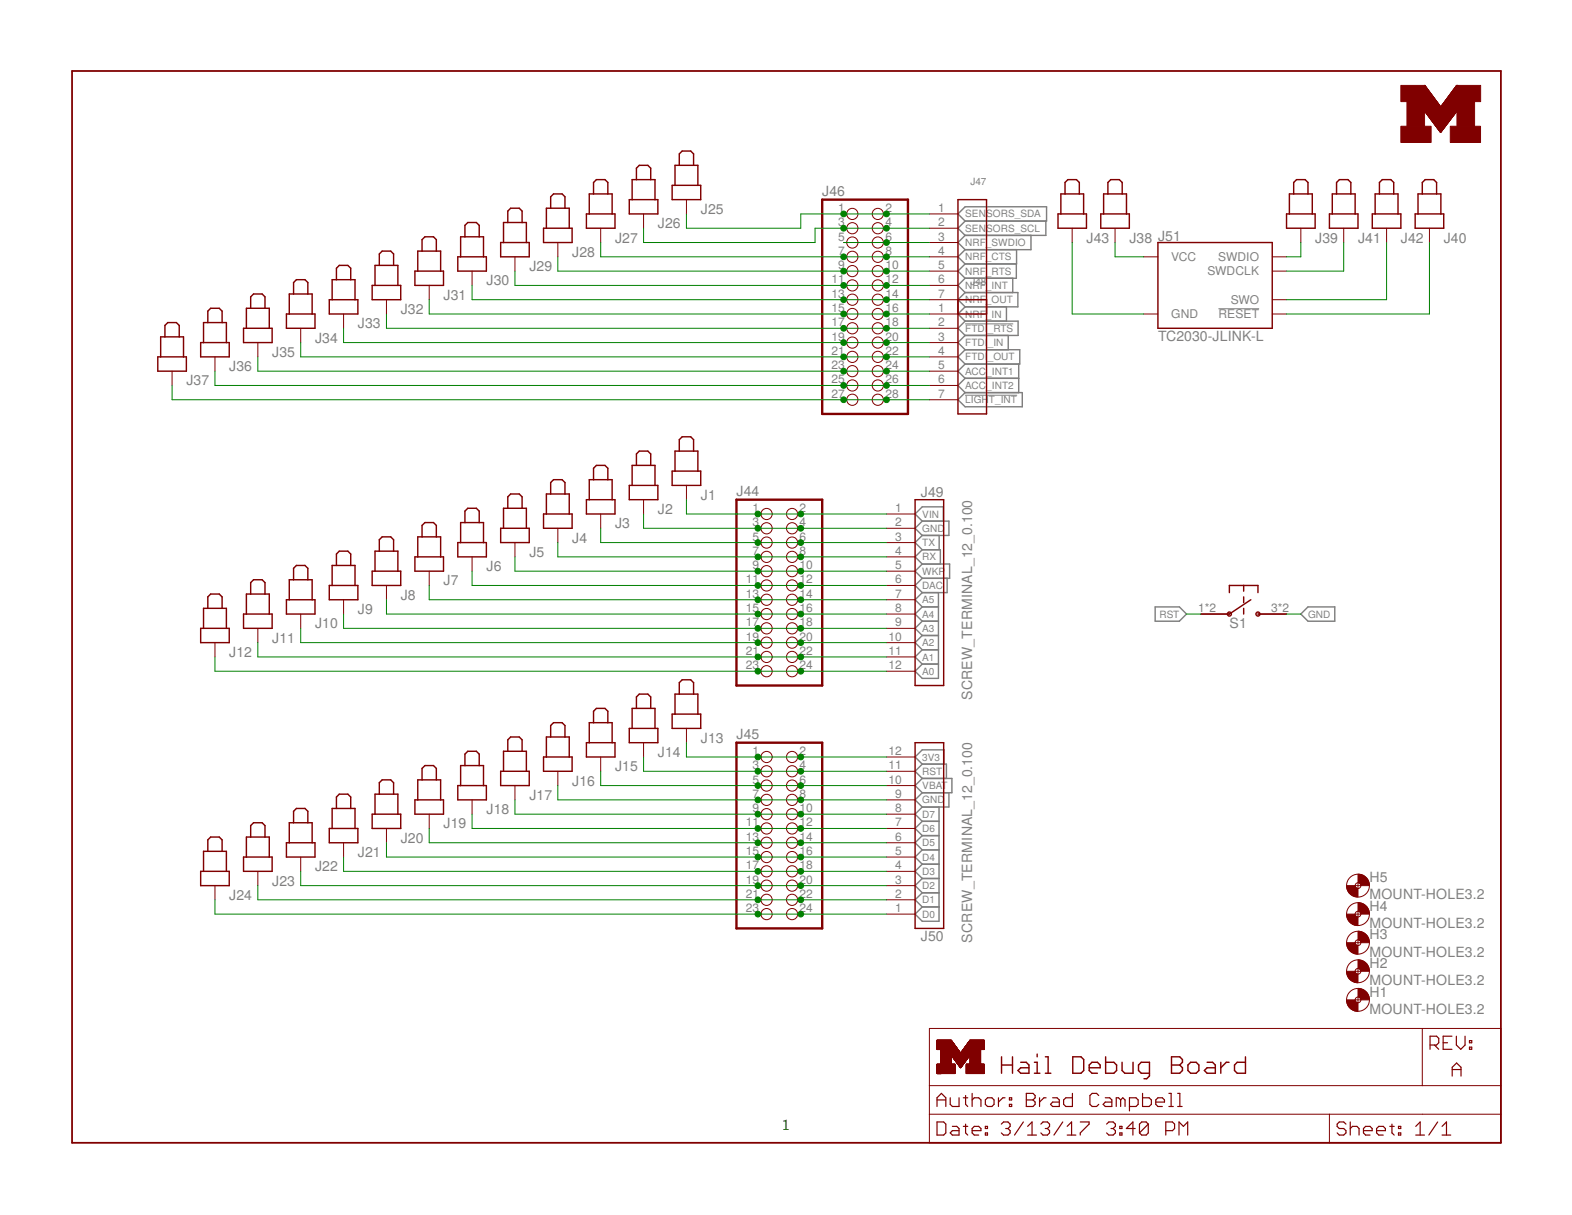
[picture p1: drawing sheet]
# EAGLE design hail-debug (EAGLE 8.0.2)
AUTHOR: Brad Campbell; REV: A; TITLE: Hail Debug Board
FRAME1 (LETTER_L_UMICH): HEIGHT: 8.5in; WIDTH: 11in

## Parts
H1  MOUNT-HOLE3.2  [3,2]
H2  MOUNT-HOLE3.2  [3,2]
H3  MOUNT-HOLE3.2  [3,2]
H4  MOUNT-HOLE3.2  [3,2]
H5  MOUNT-HOLE3.2  [3,2]
J1  MILLMAX_0908-X-15-20-75-14-11-0  [POGO_0908-X-15-20-75-14-11-0]
J2  MILLMAX_0908-X-15-20-75-14-11-0  [POGO_0908-X-15-20-75-14-11-0]
J3  MILLMAX_0908-X-15-20-75-14-11-0  [POGO_0908-X-15-20-75-14-11-0]
J4  MILLMAX_0908-X-15-20-75-14-11-0  [POGO_0908-X-15-20-75-14-11-0]
J5  MILLMAX_0908-X-15-20-75-14-11-0  [POGO_0908-X-15-20-75-14-11-0]
J6  MILLMAX_0908-X-15-20-75-14-11-0  [POGO_0908-X-15-20-75-14-11-0]
J7  MILLMAX_0908-X-15-20-75-14-11-0  [POGO_0908-X-15-20-75-14-11-0]
J8  MILLMAX_0908-X-15-20-75-14-11-0  [POGO_0908-X-15-20-75-14-11-0]
J9  MILLMAX_0908-X-15-20-75-14-11-0  [POGO_0908-X-15-20-75-14-11-0]
J10  MILLMAX_0908-X-15-20-75-14-11-0  [POGO_0908-X-15-20-75-14-11-0]
J11  MILLMAX_0908-X-15-20-75-14-11-0  [POGO_0908-X-15-20-75-14-11-0]
J12  MILLMAX_0908-X-15-20-75-14-11-0  [POGO_0908-X-15-20-75-14-11-0]
J13  MILLMAX_0908-X-15-20-75-14-11-0  [POGO_0908-X-15-20-75-14-11-0]
J14  MILLMAX_0908-X-15-20-75-14-11-0  [POGO_0908-X-15-20-75-14-11-0]
J15  MILLMAX_0908-X-15-20-75-14-11-0  [POGO_0908-X-15-20-75-14-11-0]
J16  MILLMAX_0908-X-15-20-75-14-11-0  [POGO_0908-X-15-20-75-14-11-0]
J17  MILLMAX_0908-X-15-20-75-14-11-0  [POGO_0908-X-15-20-75-14-11-0]
J18  MILLMAX_0908-X-15-20-75-14-11-0  [POGO_0908-X-15-20-75-14-11-0]
J19  MILLMAX_0908-X-15-20-75-14-11-0  [POGO_0908-X-15-20-75-14-11-0]
J20  MILLMAX_0908-X-15-20-75-14-11-0  [POGO_0908-X-15-20-75-14-11-0]
J21  MILLMAX_0908-X-15-20-75-14-11-0  [POGO_0908-X-15-20-75-14-11-0]
J22  MILLMAX_0908-X-15-20-75-14-11-0  [POGO_0908-X-15-20-75-14-11-0]
J23  MILLMAX_0908-X-15-20-75-14-11-0  [POGO_0908-X-15-20-75-14-11-0]
J24  MILLMAX_0908-X-15-20-75-14-11-0  [POGO_0908-X-15-20-75-14-11-0]
J25  MILLMAX_0985-X-15-20-71-14-11-0  [POGO_0985-X-15-20-71-14-11-0]
J26  MILLMAX_0985-X-15-20-71-14-11-0  [POGO_0985-X-15-20-71-14-11-0]
J27  MILLMAX_0985-X-15-20-71-14-11-0  [POGO_0985-X-15-20-71-14-11-0]
J28  MILLMAX_0985-X-15-20-71-14-11-0  [POGO_0985-X-15-20-71-14-11-0]
J29  MILLMAX_0985-X-15-20-71-14-11-0  [POGO_0985-X-15-20-71-14-11-0]
J30  MILLMAX_0985-X-15-20-71-14-11-0  [POGO_0985-X-15-20-71-14-11-0]
J31  MILLMAX_0985-X-15-20-71-14-11-0  [POGO_0985-X-15-20-71-14-11-0]
J32  MILLMAX_0985-X-15-20-71-14-11-0  [POGO_0985-X-15-20-71-14-11-0]
J33  MILLMAX_0985-X-15-20-71-14-11-0  [POGO_0985-X-15-20-71-14-11-0]
J34  MILLMAX_0985-X-15-20-71-14-11-0  [POGO_0985-X-15-20-71-14-11-0]
J35  MILLMAX_0985-X-15-20-71-14-11-0  [POGO_0985-X-15-20-71-14-11-0]
J36  MILLMAX_0985-X-15-20-71-14-11-0  [POGO_0985-X-15-20-71-14-11-0]
J37  MILLMAX_0985-X-15-20-71-14-11-0  [POGO_0985-X-15-20-71-14-11-0]
J38  MILLMAX_0985-X-15-20-71-14-11-0  [POGO_0985-X-15-20-71-14-11-0]
J39  MILLMAX_0985-X-15-20-71-14-11-0  [POGO_0985-X-15-20-71-14-11-0]
J40  MILLMAX_0985-X-15-20-71-14-11-0  [POGO_0985-X-15-20-71-14-11-0]
J41  MILLMAX_0985-X-15-20-71-14-11-0  [POGO_0985-X-15-20-71-14-11-0]
J42  MILLMAX_0985-X-15-20-71-14-11-0  [POGO_0985-X-15-20-71-14-11-0]
J43  MILLMAX_0985-X-15-20-71-14-11-0  [POGO_0985-X-15-20-71-14-11-0]
J44  PINHD-2X12  [2X12]
J45  PINHD-2X12  [2X12]
J46  PINHD-2X14  [2X14]
J47  SCREW-TERMINAL_7_0.100  [CONN_BLOCK_7]
J48  SCREW-TERMINAL_7_0.100  [CONN_BLOCK_7]
J49  SCREW_TERMINAL_12_0.100  [CONN_BLOCK_12]
J50  SCREW_TERMINAL_12_0.100  [CONN_BLOCK_12]
J51  TC2030-JLINK-L  [TC2030-IDC]
LOGO1  UMICH_SOLID_SMALL+  [UMICH_SOLID_100MIL]
S1  PTS645SM43SMTR92  [PTS645]

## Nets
3V3: J13.P$1 J45.1 J45.2 J50.12
!FTDI_RTS: J32.P1 J46.17 J46.18 J48.2
!LIGHT_INT: J37.P1 J46.27 J46.28 J48.7
!NRF_RESET: J40.P1 J51.3(!RESET)
A0: J12.P$1 J44.23 J44.24 J49.12
A1: J11.P$1 J44.21 J44.22 J49.11
A2: J10.P$1 J44.19 J44.20 J49.10
A3: J9.P$1 J44.17 J44.18 J49.9
A4: J8.P$1 J44.15 J44.16 J49.8
A5: J7.P$1 J44.13 J44.14 J49.7
ACC_INT1: J35.P1 J46.23 J46.24 J48.5
ACC_INT2: J36.P1 J46.25 J46.26 J48.6
D0: J24.P$1 J45.23 J45.24 J50.1
D1: J23.P$1 J45.21 J45.22 J50.2
D2: J22.P$1 J45.19 J45.20 J50.3
D3: J21.P$1 J45.17 J45.18 J50.4
D4: J20.P$1 J45.15 J45.16 J50.5
D5: J19.P$1 J45.13 J45.14 J50.6
D6: J18.P$1 J45.11 J45.12 J50.7
D7: J17.P$1 J45.9 J45.10 J50.8
DAC: J6.P$1 J44.11 J44.12 J49.6
FTDI_IN: J33.P1 J46.19 J46.20 J48.3
FTDI_OUT: J34.P1 J46.21 J46.22 J48.4
GND: J2.P$1 J16.P$1 J43.P1 J44.3 J44.4 J45.7 J45.8 J49.2 J50.9 J51.5(GND) S1.3 S1.4
NRF_CTS: J27.P1 J46.7 J46.8 J47.4
NRF_IN: J31.P1 J46.15 J46.16 J48.1
NRF_INT: J29.P1 J46.11 J46.12 J47.6
NRF_OUT: J30.P1 J46.13 J46.14 J47.7
NRF_RTS: J28.P1 J46.9 J46.10 J47.5
NRF_SWDCLK: J41.P1 J51.4(SWDCLK)
NRF_SWDIO: J39.P1 J46.5 J46.6 J47.3 J51.2(SWDIO)
NRF_SWO: J42.P1
NRV_VCC: J38.P1 J51.1(VCC)
RST: J14.P$1 J45.3 J45.4 J50.11 S1.1 S1.2
RX: J4.P$1 J44.7 J44.8 J49.4
SENSORS_SCL: J26.P1 J46.3 J46.4 J47.2
SENSORS_SDA: J25.P1 J46.1 J46.2 J47.1
TX: J3.P$1 J44.5 J44.6 J49.3
VBAT: J15.P$1 J45.5 J45.6 J50.10
VIN: J1.P$1 J44.1 J44.2 J49.1
WKP: J5.P$1 J44.9 J44.10 J49.5
Unconnected: J51.6(SWO)
